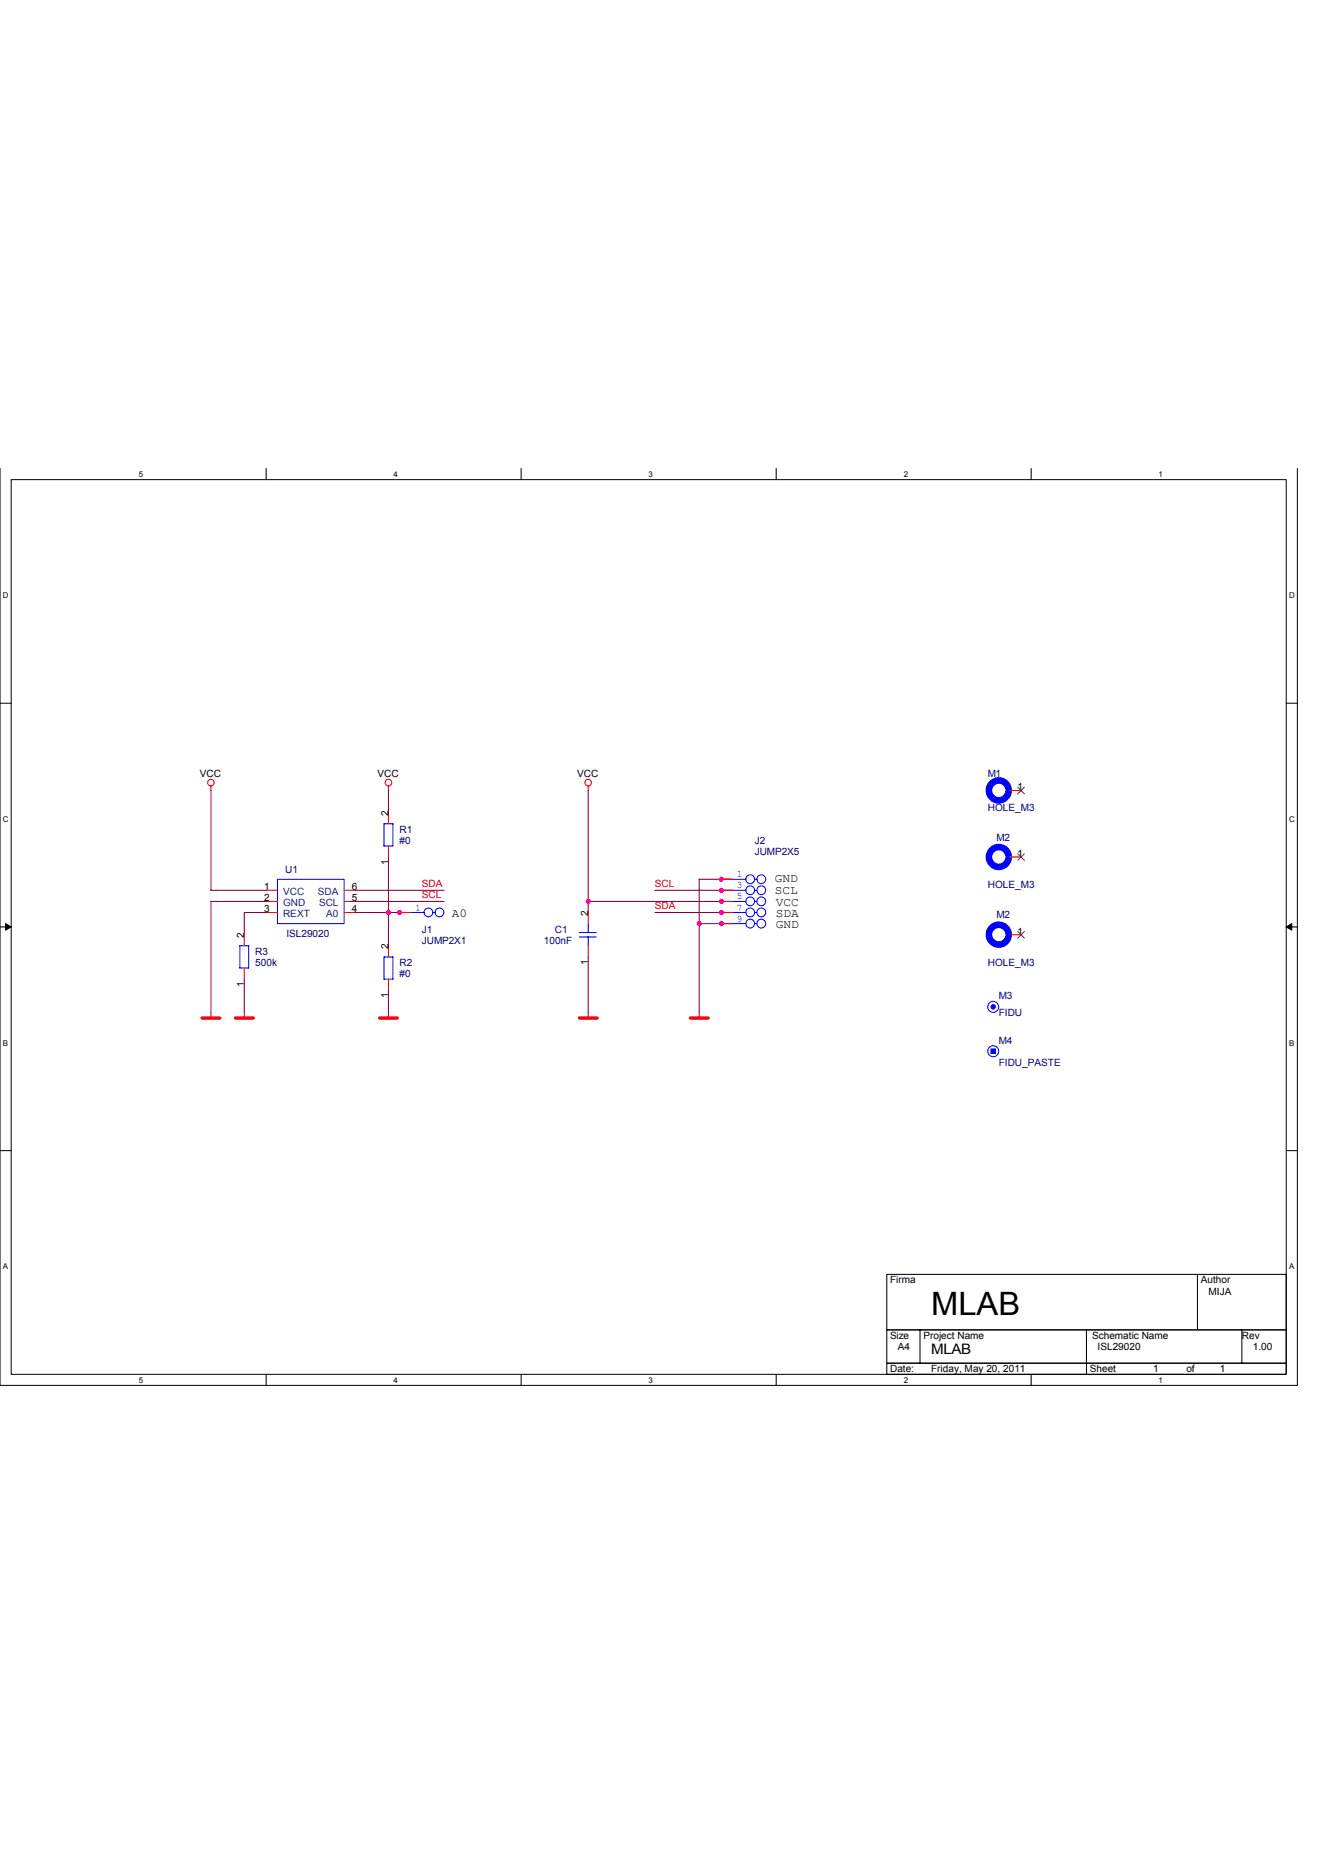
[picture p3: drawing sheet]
<svg xmlns="http://www.w3.org/2000/svg" width="210mm" height="297mm" viewBox="0 0 210 297" stroke-linecap="round" stroke-linejoin="round" font-family="sans-serif">
<path d="M0 74.3v145.4h205.8v-145.4M1.8 76.1h202.2v141.8h-202.2z" fill="none" stroke="#000" stroke-width=".16"/>
<g fill="#fff">
<path d="M22 74.5h.7v1.4h-.7z"/>
<path d="M22 218.1h.7v1.4h-.7z"/>
</g>
<path d="M42.2 74.3v1.8M42.2 217.9v1.8" fill="none" stroke="#000" stroke-width=".16"/>
<g fill="#fff">
<path d="M62.4 74.5h.7v1.4h-.7z"/>
<path d="M62.4 218.1h.7v1.4h-.7z"/>
</g>
<path d="M82.7 74.3v1.8M82.7 217.9v1.8" fill="none" stroke="#000" stroke-width=".16"/>
<g fill="#fff">
<path d="M102.9 74.5h.7v1.4h-.7z"/>
<path d="M102.9 218.1h.7v1.4h-.7z"/>
</g>
<path d="M123.1 74.3v1.8M123.1 217.9v1.8" fill="none" stroke="#000" stroke-width=".16"/>
<g fill="#fff">
<path d="M143.3 74.5h.7v1.4h-.7z"/>
<path d="M143.3 218.1h.7v1.4h-.7z"/>
</g>
<path d="M163.6 74.3v1.8M163.6 217.9v1.8" fill="none" stroke="#000" stroke-width=".16"/>
<g fill="#fff">
<path d="M183.8 74.5h.7v1.4h-.7z"/>
<path d="M183.8 218.1h.7v1.4h-.7z"/>
<path d="M.5 93.8h.9v1.4h-.9z"/>
<path d="M204.5 93.8h.9v1.4h-.9z"/>
<path d="M.5 129.2h.9v1.4h-.9z"/>
<path d="M204.5 129.2h.9v1.4h-.9z"/>
</g>
<path d="M0 111.5h1.8M204 111.5h1.8" fill="none" stroke="#000" stroke-width=".16"/>
<g fill="#fff">
<path d="M.5 164.7h.8v1.4h-.8z"/>
<path d="M204.5 164.7h.8v1.4h-.8z"/>
</g>
<path d="M0 147h1.8M204 147h1.8" fill="none" stroke="#000" stroke-width=".16"/>
<path d="M.9 146.5l.9 .5-.9 .5zM204 147l.9-.5v1z" fill="#000" stroke="#000" stroke-width=".16"/>
<g fill="#fff">
<path d="M.5 200.2h.8v1.4h-.8z"/>
<path d="M204.5 200.2h.8v1.4h-.8z"/>
</g>
<path d="M0 182.5h1.8M204 182.5h1.8M140.7 202.1h63.3v8.8h-63.3zM140.7 210.9h63.3v5.3h-63.3zM140.7 216.2h63.3v1.7h-63.3zM145.9 210.9v5.3M172.3 210.9v7M189.9 202.1v8.8M197 210.9v5.3" fill="none" stroke="#000" stroke-width=".16"/>
<g fill="none" stroke="#f00" stroke-width=".16">
<path d="M33.5 124.6v.7M61.6 124.6v.7M61.6 128.9v1.7M61.6 134.1v1.8M93.3 124.6v.7M114.4 139.4h1.8M160.2 125.3h1.8M160.2 135.9h1.8M38.7 148.2v1.8M38.7 153.5v1.8M42.3 141.2h1.7M42.3 142.9h1.7"/>
<path d="M42.3 144.7h1.7M54.6 141.2h1.7M54.6 142.9h1.7M54.6 144.7h1.7M61.6 150v1.7M61.6 155.3v1.7M63.4 144.7h1.7M93.3 144.7v1.8M93.3 150v1.7M114.4 141.2h1.8M114.4 142.9h1.8M114.4 144.7h1.8"/>
<path d="M114.4 146.5h1.8M160.2 148.2h1.8M33.5 160.5v.9M38.7 160.5v.9M61.6 160.5v.9M93.3 160.5v.9M110.9 160.5v.9"/>
<circle cx="33.4" cy="124.1" r=".52"/>
<circle cx="61.6" cy="124.1" r=".53"/>
<circle cx="93.3" cy="124.1" r=".52"/>
</g>
<path d="M32.1 161.4h2.8M37.3 161.4h2.9M60.2 161.4h2.8M91.9 161.4h2.8M109.5 161.4h2.8" fill="none" stroke="#f00" stroke-width=".52"/>
<g fill="none" stroke="#00f" stroke-width=".16">
<path d="M44 139.4h10.6v7.1h-10.6zM60.9 130.6h1.4v3.5l-1.4 .1zM116.2 139.4h2.1M119.7 139.4h.4M160 125.3h.2M160 135.9h.2M38 150h1.4v3.5h-1.4zM62.3 151.7v3.6h-1.4v-3.6h1.4M65.1 144.7h2.2M68.7 144.7h.3M91.9 148.6h2.7M91.9 147.9h2.7"/>
<path d="M93.3 146.4v1.5M93.3 148.6v1.4M116.2 144.7h2.1M116.2 141.2h2.1M116.2 142.9h2.1M116.2 146.5h2.1M119.7 144.7h.4M119.7 141.2h.4M119.7 142.9h.4M119.7 146.5h.4M160 148.2h.2"/>
<circle cx="119" cy="139.4" r=".7"/>
<circle cx="120.8" cy="139.4" r=".7"/>
<circle cx="67.9" cy="144.7" r=".7"/>
<circle cx="69.7" cy="144.7" r=".7"/>
<circle cx="119" cy="142.9" r=".7"/>
<circle cx="119" cy="141.2" r=".7"/>
<circle cx="119" cy="146.5" r=".7"/>
<circle cx="119" cy="144.7" r=".7"/>
<circle cx="120.8" cy="142.9" r=".7"/>
<circle cx="120.8" cy="141.2" r=".7"/>
<circle cx="120.8" cy="146.5" r=".7"/>
<circle cx="120.8" cy="144.7" r=".7"/>
<circle cx="157.5" cy="159.6" r=".87"/>
<circle cx="157.5" cy="166.7" r=".87"/>
</g>
<g fill="#00f" stroke="#00f" stroke-width=".16">
<path d="M157.2 166.4h.7v.7h-.7z" fill-rule="evenodd"/>
<circle cx="157.5" cy="159.7" r=".35"/>
</g>
<g fill="none" stroke="#00f" stroke-width="1">
<circle cx="158.4" cy="125.3" r="1.57"/>
<circle cx="158.4" cy="135.9" r="1.57"/>
<circle cx="158.4" cy="148.2" r="1.57"/>
</g>
<path d="M161.4 124.8l1.1 1.1M161.4 135.4l1.1 1M162.5 124.8l-1.1 1.1M162.5 135.4l-1.1 1M161.4 147.7l1.1 1.1M162.5 147.7l-1.1 1.1" fill="none" stroke="#804000" stroke-width=".16"/>
<g fill="none" stroke="#800040" stroke-width=".16">
<path d="M33.5 125.3v15.9M61.6 125.3v3.6M61.6 135.9v14.1M93.3 125.3v19.4M114.4 139.4h-3.5v21.2M33.5 141.2h8.8M38.7 155.3v5.3M42.3 144.7h-3.6v3.5M42.3 142.9h-8.8v17.7M56.3 144.7h7.1M56.3 141.2h14.1M56.3 142.9h14.1"/>
<path d="M61.6 157v3.6M93.3 151.7v8.9M93.3 142.9h21.1M103.9 144.7h10.5M103.9 141.2h10.5M110.9 146.5h3.5"/>
</g>
<g fill="#f0f" stroke="#f0f" stroke-width=".16">
<circle cx="110.9" cy="146.5" r=".35"/>
<circle cx="61.6" cy="144.7" r=".34"/>
<circle cx="114.4" cy="146.5" r=".35"/>
<circle cx="114.4" cy="139.4" r=".34"/>
<circle cx="114.4" cy="144.7" r=".34"/>
<circle cx="93.3" cy="142.9" r=".34"/>
<circle cx="114.4" cy="142.9" r=".34"/>
<circle cx="114.4" cy="141.2" r=".34"/>
<circle cx="63.4" cy="144.7" r=".35"/>
</g>
<text font-size="5.1" x="147.7" y="208.5">MLAB</text>
<text font-size="2.3" x="147.7" y="214.7">MLAB</text>
<g font-size="1.9">
<text x="122.9" y="139.9">GND</text>
<text x="122.9" y="141.8">SCL</text>
<text x="123.1" y="143.6">VCC</text>
<text x="71.7" y="145.4">A0</text>
<text x="123.1" y="145.4">SDA</text>
<text x="123.1" y="147.1">GND</text>
</g>
<g font-size="1.6">
<text x="31.7" y="123.3">VCC</text>
<text x="59.9" y="123.3">VCC</text>
<text x="91.5" y="123.3">VCC</text>
<text x="161.4" y="125.3">1</text>
<text x="61.6" y="129.4" transform="rotate(-90 61.6 129.4)">2</text>
<text x="61.6" y="137.2" transform="rotate(-90 61.6 137.2)">1</text>
<text x="161.4" y="135.9">1</text>
<text x="41.9" y="141.2">1</text>
<text x="41.9" y="142.9">2</text>
<text x="55.8" y="142.9">5</text>
<text x="55.8" y="141.2">6</text>
<text x="38.7" y="148.8" transform="rotate(-90 38.7 148.8)">2</text>
<text x="41.9" y="144.7">3</text>
<text x="55.8" y="144.7">4</text>
<text x="93.3" y="145.2" transform="rotate(-90 93.3 145.2)">2</text>
<text x="161.4" y="148.2">1</text>
<text x="61.6" y="150.5" transform="rotate(-90 61.6 150.5)">2</text>
<text x="93.3" y="153" transform="rotate(-90 93.3 153)">1</text>
<text x="38.7" y="156.6" transform="rotate(-90 38.7 156.6)">1</text>
<text x="61.6" y="158.3" transform="rotate(-90 61.6 158.3)">1</text>
<text x="141.2" y="203.5">Firma</text>
<text x="190.5" y="203.5">Author</text>
<text x="191.7" y="205.3">MIJA</text>
<text x="141.2" y="212.3">Size</text>
<text x="142.4" y="214.1">A4</text>
<text x="146.5" y="212.3">Project Name</text>
<text x="173.2" y="212.3">Schematic Name</text>
<text x="174.1" y="214.1">ISL29020</text>
<text x="197" y="212.3">Rev</text>
<text x="198.7" y="214.1">1.00</text>
<text x="141.2" y="217.6">Date:</text>
<text x="147.7" y="217.6">Friday, May 20, 2011</text>
<text x="172.9" y="217.6">Sheet</text>
<text x="182.9" y="217.6">1</text>
<text x="188.2" y="217.6">of</text>
<text x="193.5" y="217.6">1</text>
</g>
<g font-size="1.6" fill="#000080">
<text x="156.7" y="123.3">M1</text>
<text x="156.7" y="128.5">HOLE_M3</text>
<text x="63.4" y="132.1">R1</text>
<text x="63.4" y="133.8">#0</text>
<text x="119.7" y="133.8">J2</text>
<text x="119.7" y="135.6">JUMP2X5</text>
<text x="158.1" y="133.3">M2</text>
<text x="45.3" y="138.4">U1</text>
<text x="156.7" y="140.9">HOLE_M3</text>
<text x="45.4" y="148.6">ISL29020</text>
<text x="66.9" y="147.9">J1</text>
<text x="66.9" y="149.7">JUMP2X1</text>
<text x="86.3" y="149.7">100nF</text>
<text x="88" y="147.9">C1</text>
<text x="158.1" y="145.6">M2</text>
<text x="40.5" y="151.4">R3</text>
<text x="40.5" y="153.2">500k</text>
<text x="63.4" y="153.2">R2</text>
<text x="63.4" y="154.9">#0</text>
<text x="156.7" y="153.2">HOLE_M3</text>
<text x="158.4" y="158.5">M3</text>
<text x="158.4" y="161.1">FIDU</text>
<text x="158.4" y="165.5">M4</text>
<text x="158.4" y="169">FIDU_PASTE</text>
</g>
<g font-size="1.6" fill="#004080">
<text x="44.9" y="141.9">VCC</text>
<text x="44.9" y="143.7">GND</text>
<text x="50.4" y="141.9">SDA</text>
<text x="50.6" y="143.7">SCL</text>
<text x="44.9" y="145.4">REXT</text>
<text x="51.7" y="145.4">A0</text>
</g>
<g font-size="1.6" fill="#f00">
<text x="66.9" y="140.7">SDA</text>
<text x="66.9" y="142.4">SCL</text>
<text x="103.9" y="140.7">SCL</text>
<text x="103.9" y="144.2">SDA</text>
</g>
<g font-size="1.6" fill="#00f">
<text x="116.9" y="139.1">1</text>
<text x="116.9" y="140.9">3</text>
<text x="116.9" y="142.6">5</text>
<text x="65.8" y="144.4">1</text>
<text x="116.9" y="144.4">7</text>
<text x="116.9" y="146.1">9</text>
</g>
<g font-size="1.3">
<text x="22" y="75.6">5</text>
<text x="62.4" y="75.6">4</text>
<text x="102.9" y="75.6">3</text>
<text x="143.3" y="75.6">2</text>
<text x="183.8" y="75.6">1</text>
<text x=".5" y="94.9">D</text>
<text x="204.5" y="94.9">D</text>
<text x=".5" y="130.4">C</text>
<text x="204.5" y="130.4">C</text>
<text x=".5" y="165.8">B</text>
<text x="204.5" y="165.8">B</text>
<text x=".5" y="201.3">A</text>
<text x="204.5" y="201.3">A</text>
<text x="22" y="219.2">5</text>
<text x="62.4" y="219.2">4</text>
<text x="102.9" y="219.2">3</text>
<text x="143.3" y="219.2">2</text>
<text x="183.8" y="219.2">1</text>
</g>
</svg>
